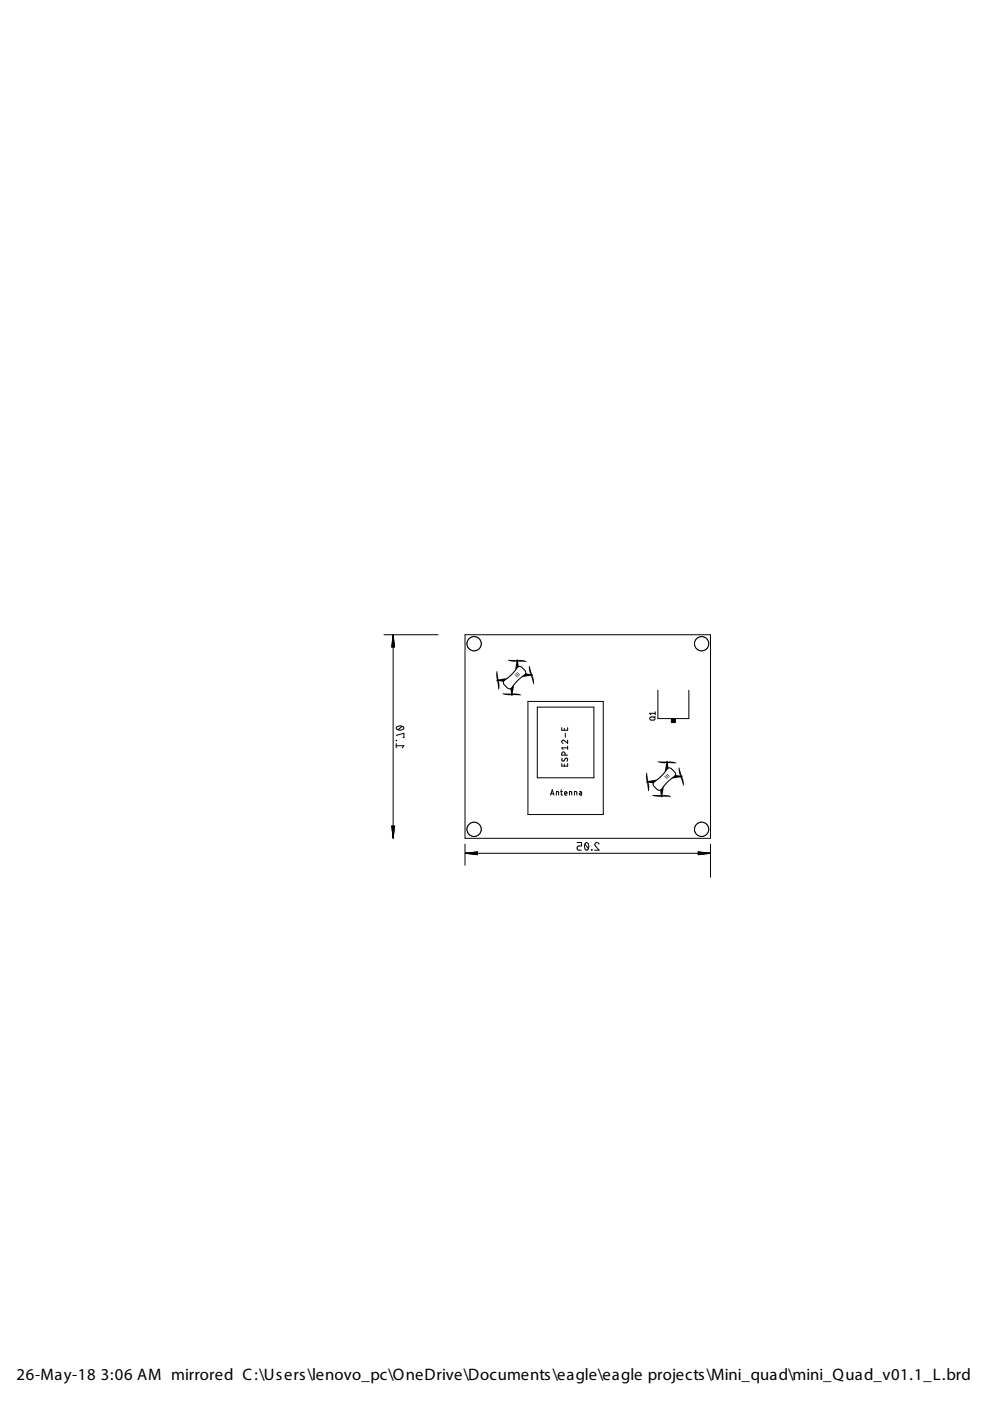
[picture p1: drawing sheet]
<svg xmlns="http://www.w3.org/2000/svg" width="210mm" height="297mm" viewBox="0 0 210 297" stroke-linecap="round" stroke-linejoin="round" font-family="sans-serif">
<g fill="none" stroke="#000" stroke-width=".21">
<path d="M81.4 134.6h11.5M83.4 134.6v43.1M83.4 134.6l.3 2.6h-.7zM83.4 134.6l.1 2.6M83.4 134.6l.2 2.6M83.4 134.6l-.2 2.6M83.4 134.6l-.3 2.6M98.6 134.6h52v43.1h-52zM84 158.1h1.6l-.3 .5M84 155.9l1.6-.4v.9h-.2M84 157l.1 .1zM84 157.6v1"/>
<path d="M84.1 154.1a1.02 1.02 0 0 1 1.5 .3 .97 .97 0 0 1-1.6 0zM85.3 154l-.9 .7M111.9 148.7h16v24h-16zM113.9 149.9h12v15h-12zM119.1 154.3v.5h1.3v-.5M119.7 154.4v.4M119.9 155.5v.8M120.4 158.6h-1.3l.3 .3M120.4 156.9v.7l-.7-.6a.34 .34 0 0 0-.6 .1 .34 .34 0 0 0 .3 .5M120.4 158.2v.7M137.8 152.1l.8-.1 .2 .1 .1 .3-.2 .3h-.8l-.1-.3zM138.9 150.9v.7"/>
<path d="M138.9 151.2h-1.1l.2 .4M138.9 151.9l-.2 .3M146 146.3v6.1h-6.5v-6.1M83 175.1h.7l-.3 2.6zM83.1 175.1l.3 2.6M83.2 175.1l.2 2.6M83.5 175.1l-.1 2.6M83.6 175.1l-.2 2.6M116.7 168.6l.4-1.2 .4 1.2M116.8 168.3h.6M118.4 168.6v-.7l-.4-.1v.8M118.9 167.8h.4"/>
<path d="M119 167.4v1l.3 .2M119.1 161.9v.5h1.3v-.5M119.2 160.8a.32 .32 0 0 0 0 .5 .32 .32 0 0 0 .4-.1l.2-.3a.31 .31 0 0 1 .5-.1 .31 .31 0 0 1 0 .5l-.1 .1M119.7 162v.4M119.7 168.2h.5a.26 .26 0 0 0-.2-.4 .26 .26 0 0 0-.3 .3l.1 .5h.4M120.4 160.1h-1.3l.1-.6h.5l.1 .6M121.2 168.6v-.7l-.5-.1v.8M122.3 168.6v-.7l-.5-.1v.8M122.9 167.8l.3 .1 .1 .1v.6l-.4-.1v-.3l.4-.1"/>
<circle cx="100.5" cy="136.5" r="1.5"/>
</g>
<path d="M142.3 152.4h.9v.8h-.9z" fill="#000" stroke="#000" stroke-width=".21"/>
<circle cx="100.5" cy="136.5" r="1.5" fill="#fff"/>
<g fill="none" stroke="#000" stroke-width=".21">
<circle cx="100.5" cy="136.5" r="1.5"/>
<circle cx="100.5" cy="175.8" r="1.5"/>
</g>
<circle cx="100.5" cy="175.8" r="1.5" fill="#fff"/>
<g fill="none" stroke="#000" stroke-width=".21">
<circle cx="100.5" cy="175.8" r="1.5"/>
<circle cx="148.8" cy="175.8" r="1.5"/>
</g>
<circle cx="148.8" cy="175.8" r="1.5" fill="#fff"/>
<g fill="none" stroke="#000" stroke-width=".21">
<circle cx="148.8" cy="136.5" r="1.5"/>
<circle cx="148.8" cy="175.8" r="1.5"/>
</g>
<circle cx="148.8" cy="136.5" r="1.5" fill="#fff"/>
<g fill="none" stroke="#000" stroke-width=".21">
<path d="M98.6 179v4.5M122.4 178.6h.9v.8h-.6a.45 .45 0 0 0-.3 .4 .45 .45 0 0 0 .3 .5h.6M124 179l.7 .9M124.8 179.5l-.1 .5-.3 .3a.97 .97 0 0 1 0-1.7l.3 .3 .1 .6M127 179a.45 .45 0 0 0-.6-.3 .45 .45 0 0 0-.1 .7l.7 .9h-.9M150.6 179v7M98.7 180.9l2.5-.3v.6zM98.7 180.9l2.5 .1M98.7 180.9l2.5 .3M98.7 180.9h51.9M101.2 180.8l-2.5 .1M101.2 180.7l-2.5 .2"/>
<path d="M125.4 180.2l.1 .1zM148 180.6l2.6 .3-2.6 .3zM148 180.8l2.6 .1M148 180.7l2.6 .2M150.6 180.9l-2.6 .1M150.6 180.9l-2.6 .3"/>
<circle cx="148.8" cy="136.5" r="1.5"/>
</g>
<g fill="#000">
<path d="M109.2 143l.6 .6zM109.4 142.8l.6 .6zM109.6 142.5l.6 .7zM140.9 164.5l.6 .6zM141.1 164.3l.6 .6zM141.4 164.1l.6 .6z"/>
<path d="M107 144.4l-.1 .1a1.44 1.44 0 0 0 .8 1.3l.3 .1 .4-.1 1.3-1.6 1.4-1.2a.67 .67 0 0 0-.2-1.1 .69 .69 0 0 0-.7-.5 .69 .69 0 0 0-.6 .5l-1.1 1.2zM107.7 139.9l1.7 .1 .2-.2 .4 .2a2.11 2.11 0 0 1 1.7 .3h-1.8l.1 .9a1.15 1.15 0 0 1 1.1 .6 .91 .91 0 0 1 .5 1h.9a1.27 1.27 0 0 1-.4-1.2l.1-.4 .5 1.6 .3 .3-.1 .3 .3 1.2-.1 .5-.2-.9a.82 .82 0 0 0-.5-.9 3.5 3.5 0 0 0-3.6 3.8h.1a2.15 2.15 0 0 1 1.6 .3h-1.7l-.4 .1-.2-.2h-.8l-.9-.2h1.8l-.1-1a1.95 1.95 0 0 1-1.6-1.6h-.9l.2 1-.2 .7-.2-1.6-.2-.4 .1-.2-.2-1.2 .2-.6 .2 1.1a.55 .55 0 0 0 .2 .7 3.6 3.6 0 0 0 3.6-2.9l.1-.8-.2-.1a2.19 2.19 0 0 1-1.6-.3z"/>
<path d="M138.8 165.9l-.2 .2a1.44 1.44 0 0 0 .9 1.3l.3 .1 .3-.2 1.3-1.6 1.5-1.1a.67 .67 0 0 0-.3-1.2 .69 .69 0 0 0-.6-.5 .69 .69 0 0 0-.7 .5l-1.1 1.3zM139.4 161.5h1.7l.3-.1 .4 .1a2.11 2.11 0 0 1 1.6 .3h-1.7v.9a1.15 1.15 0 0 1 1.2 .7 .91 .91 0 0 1 .4 .9l.9 .1a1.27 1.27 0 0 1-.3-1.3l.1-.4 .5 1.6 .2 .4-.1 .2 .4 1.2-.1 .5-.3-.8a.82 .82 0 0 0-.4-1 3.5 3.5 0 0 0-3.6 3.8 2.14 2.14 0 0 1 1.7 .3h-1.7l-.4 .1-.2-.1h-.9l-.8-.3h1.7v-.9a1.95 1.95 0 0 1-1.7-1.6l-.8-.1 .1 1.1-.1 .7-.3-1.7-.2-.4 .1-.2-.1-1.2 .1-.5 .2 1a.56 .56 0 0 0 .2 .8 3.6 3.6 0 0 0 3.6-3l.1-.7-.1-.1a2.19 2.19 0 0 1-1.7-.3z"/>
</g>
<g font-size="3.5">
<text x="3.5" y="292.5">26-May-18</text>
<text x="21.4" y="292.5">3:06 AM mirrored C:\Users\lenovo_pc\OneDrive\Documents\eagle\eagle projects\Mini_quad\mini_Quad_v01.1_L.brd</text>
</g>
</svg>
